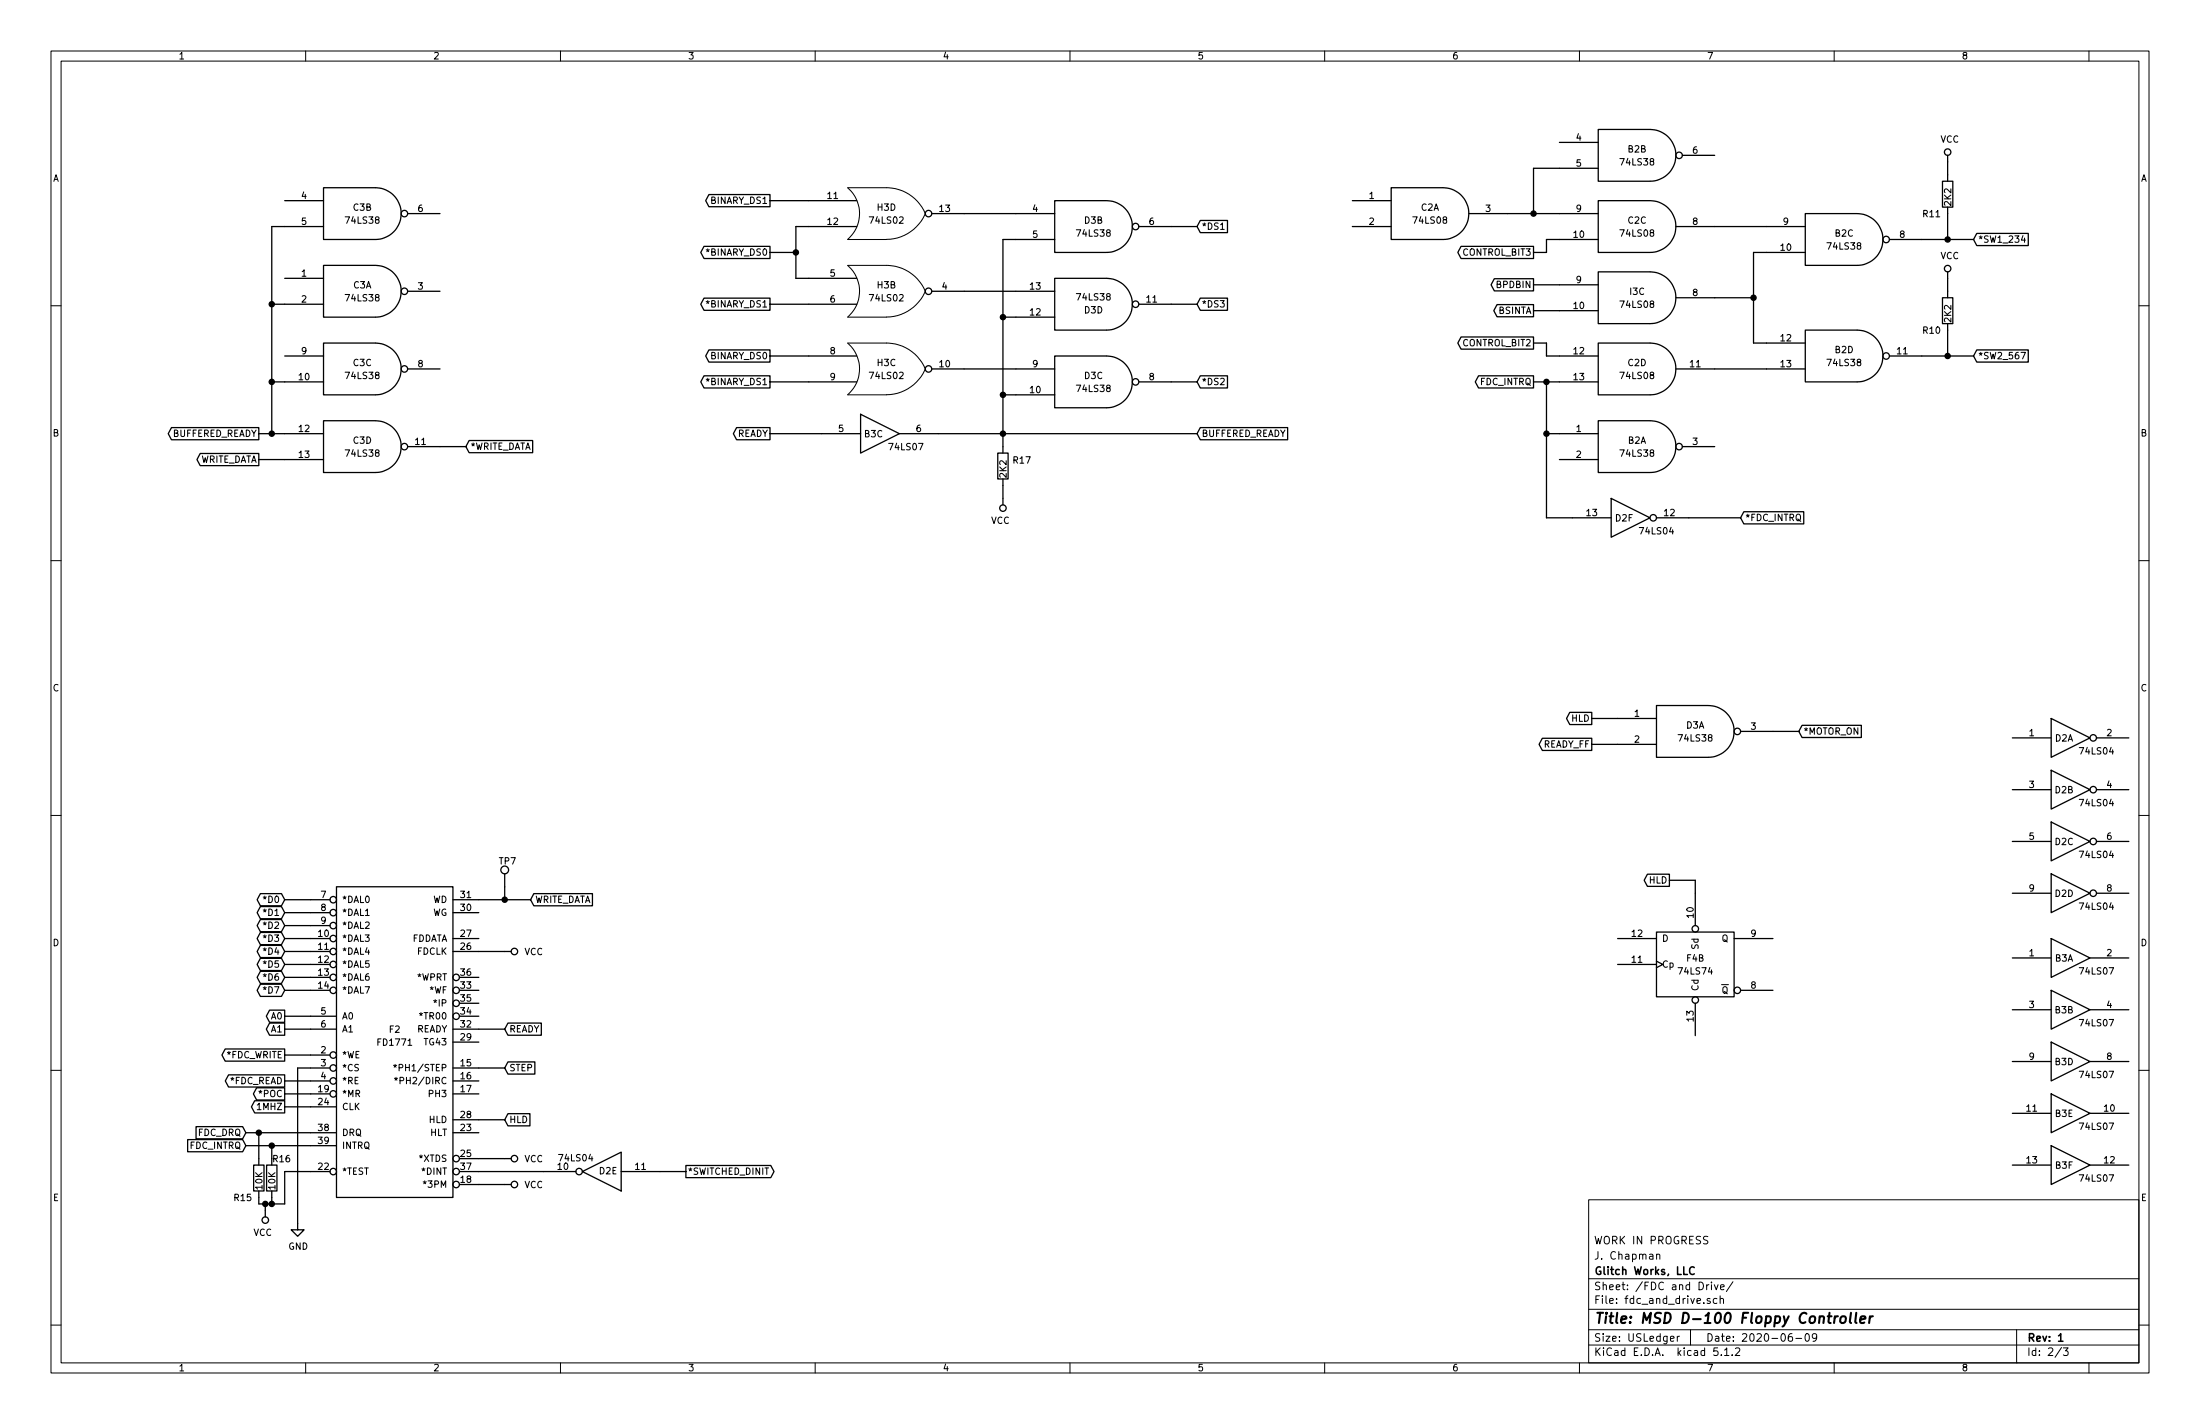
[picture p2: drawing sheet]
EESchema Schematic File Version 4
EELAYER 29 0
EELAYER END
$Descr USLedger 17000 11000
encoding utf-8
Sheet 2 3
Title "MSD D-100 Floppy Controller"
Date "2020-06-09"
Rev "1"
Comp "Glitch Works, LLC"
Comment1 "J. Chapman"
Comment2 "WORK IN PROGRESS"
Comment3 ""
Comment4 ""
$EndDescr
$Comp
L gw_7400:74LS08 C?
U 1 1
P 11050 1650
AR Path="/5F2F510A" Ref="C?"  Part="1" 
AR Path="/5F2E5C1D/5F2F510A" Ref="C2"  Part="1" 
F 0 "C2" H 11050 1700 50  0000 C CNN
F 1 "74LS08" H 11050 1600 50  0000 C CNN
F 2 "" H 11050 1650 50  0000 C CNN
F 3 "" H 11050 1650 50  0000 C CNN
	1    11050 1650
	1    0    0    -1  
$EndComp
$Comp
L gw_7400:74LS08 C?
U 3 1
P 12650 1750
AR Path="/5F2F5110" Ref="C?"  Part="3" 
AR Path="/5F2E5C1D/5F2F5110" Ref="C2"  Part="3" 
F 0 "C2" H 12650 1800 50  0000 C CNN
F 1 "74LS08" H 12650 1700 50  0000 C CNN
F 2 "" H 12650 1750 50  0000 C CNN
F 3 "" H 12650 1750 50  0000 C CNN
	3    12650 1750
	1    0    0    -1  
$EndComp
Text GLabel 11850 1950 0    50   Output ~ 0
CONTROL_BIT3
$Comp
L gw_7400:74LS38 B?
U 2 1
P 12650 1200
AR Path="/5F2F5118" Ref="B?"  Part="2" 
AR Path="/5F2E5C1D/5F2F5118" Ref="B2"  Part="2" 
F 0 "B2" H 12650 1250 50  0000 C CNN
F 1 "74LS38" H 12650 1150 50  0000 C CNN
F 2 "" H 12650 1200 50  0000 C CNN
F 3 "" H 12650 1200 50  0000 C CNN
	2    12650 1200
	1    0    0    -1  
$EndComp
$Comp
L gw_7400:74LS38 B?
U 3 1
P 14250 1850
AR Path="/5F2F511E" Ref="B?"  Part="3" 
AR Path="/5F2E5C1D/5F2F511E" Ref="B2"  Part="3" 
F 0 "B2" H 14250 1900 50  0000 C CNN
F 1 "74LS38" H 14250 1800 50  0000 C CNN
F 2 "" H 14250 1850 50  0000 C CNN
F 3 "" H 14250 1850 50  0000 C CNN
	3    14250 1850
	1    0    0    -1  
$EndComp
$Comp
L gw_7400:74LS38 B?
U 4 1
P 14250 2750
AR Path="/5F2F5124" Ref="B?"  Part="4" 
AR Path="/5F2E5C1D/5F2F5124" Ref="B2"  Part="4" 
F 0 "B2" H 14250 2800 50  0000 C CNN
F 1 "74LS38" H 14250 2700 50  0000 C CNN
F 2 "" H 14250 2750 50  0000 C CNN
F 3 "" H 14250 2750 50  0000 C CNN
	4    14250 2750
	1    0    0    -1  
$EndComp
Wire Wire Line
	13250 1750 13650 1750
$Comp
L Device:R R?
U 1 1
P 15050 1500
AR Path="/5F2F512B" Ref="R?"  Part="1" 
AR Path="/5F2E5C1D/5F2F512B" Ref="R11"  Part="1" 
F 0 "R11" H 14850 1350 50  0000 L CNN
F 1 "2K2" V 15050 1400 50  0000 L CNN
F 2 "" V 14980 1500 50  0001 C CNN
F 3 "~" H 15050 1500 50  0001 C CNN
	1    15050 1500
	1    0    0    -1  
$EndComp
$Comp
L power:VCC #PWR?
U 1 1
P 15050 1250
AR Path="/5F2F5131" Ref="#PWR?"  Part="1" 
AR Path="/5F2E5C1D/5F2F5131" Ref="#PWR0111"  Part="1" 
F 0 "#PWR0111" H 15050 1100 50  0001 C CNN
F 1 "VCC" H 15067 1426 50  0000 C CNN
F 2 "" H 15050 1250 50  0001 C CNN
F 3 "" H 15050 1250 50  0001 C CNN
	1    15050 1250
	1    0    0    -1  
$EndComp
Wire Wire Line
	15050 1250 15050 1350
Wire Wire Line
	14850 1850 15050 1850
Wire Wire Line
	15050 1850 15050 1650
Text GLabel 15250 1850 2    50   Input ~ 0
*SW1_234
Wire Wire Line
	15050 1850 15250 1850
Connection ~ 15050 1850
Wire Wire Line
	14850 2750 15050 2750
$Comp
L Device:R R?
U 1 1
P 15050 2400
AR Path="/5F2F513E" Ref="R?"  Part="1" 
AR Path="/5F2E5C1D/5F2F513E" Ref="R10"  Part="1" 
F 0 "R10" H 14850 2250 50  0000 L CNN
F 1 "2K2" V 15050 2300 50  0000 L CNN
F 2 "" V 14980 2400 50  0001 C CNN
F 3 "~" H 15050 2400 50  0001 C CNN
	1    15050 2400
	1    0    0    -1  
$EndComp
$Comp
L power:VCC #PWR?
U 1 1
P 15050 2150
AR Path="/5F2F5144" Ref="#PWR?"  Part="1" 
AR Path="/5F2E5C1D/5F2F5144" Ref="#PWR0112"  Part="1" 
F 0 "#PWR0112" H 15050 2000 50  0001 C CNN
F 1 "VCC" H 15067 2326 50  0000 C CNN
F 2 "" H 15050 2150 50  0001 C CNN
F 3 "" H 15050 2150 50  0001 C CNN
	1    15050 2150
	1    0    0    -1  
$EndComp
Wire Wire Line
	15050 2150 15050 2250
Wire Wire Line
	15050 2750 15050 2550
Connection ~ 15050 2750
Wire Wire Line
	15050 2750 15250 2750
Text GLabel 15250 2750 2    50   Input ~ 0
*SW2_567
Wire Wire Line
	13650 1950 13550 1950
Wire Wire Line
	13550 1950 13550 2300
Wire Wire Line
	13550 2650 13650 2650
$Comp
L gw_7400:74LS08 I?
U 3 1
P 12650 2300
AR Path="/5F2F5152" Ref="I?"  Part="3" 
AR Path="/5F2E5C1D/5F2F5152" Ref="I3"  Part="3" 
F 0 "I3" H 12650 2350 50  0000 C CNN
F 1 "74LS08" H 12650 2250 50  0000 C CNN
F 2 "" H 12650 2300 50  0000 C CNN
F 3 "" H 12650 2300 50  0000 C CNN
	3    12650 2300
	1    0    0    -1  
$EndComp
Wire Wire Line
	13250 2300 13550 2300
Connection ~ 13550 2300
Wire Wire Line
	13550 2300 13550 2650
Text GLabel 11850 2200 0    50   Output ~ 0
BPDBIN
Wire Wire Line
	11850 2200 12050 2200
Text GLabel 11850 2400 0    50   Output ~ 0
BSINTA
Wire Wire Line
	11850 2400 12050 2400
Wire Wire Line
	11650 1650 11850 1650
Wire Wire Line
	11850 1650 11850 1300
Wire Wire Line
	11850 1300 12050 1300
Connection ~ 11850 1650
Wire Wire Line
	11850 1650 12050 1650
$Comp
L gw_floppy_controllers:FD1771 F?
U 1 1
P 3050 8050
AR Path="/5F3018BD" Ref="F?"  Part="1" 
AR Path="/5F2E5C1D/5F3018BD" Ref="F2"  Part="1" 
F 0 "F2" H 3050 8150 50  0000 C CNN
F 1 "FD1771" H 3050 8050 50  0000 C CNN
F 2 "" H 3400 6800 50  0001 C CNN
F 3 "" H 3400 6800 50  0001 C CNN
	1    3050 8050
	1    0    0    -1  
$EndComp
$Comp
L power:VCC #PWR?
U 1 1
P 3900 8950
AR Path="/5F3018C3" Ref="#PWR?"  Part="1" 
AR Path="/5F2E5C1D/5F3018C3" Ref="#PWR0113"  Part="1" 
F 0 "#PWR0113" H 3900 8800 50  0001 C CNN
F 1 "VCC" V 3900 9100 50  0000 L CNN
F 2 "" H 3900 8950 50  0001 C CNN
F 3 "" H 3900 8950 50  0001 C CNN
	1    3900 8950
	0    1    1    0   
$EndComp
Wire Wire Line
	3900 8950 3700 8950
$Comp
L power:VCC #PWR?
U 1 1
P 3900 9150
AR Path="/5F3018CA" Ref="#PWR?"  Part="1" 
AR Path="/5F2E5C1D/5F3018CA" Ref="#PWR0114"  Part="1" 
F 0 "#PWR0114" H 3900 9000 50  0001 C CNN
F 1 "VCC" V 3900 9300 50  0000 L CNN
F 2 "" H 3900 9150 50  0001 C CNN
F 3 "" H 3900 9150 50  0001 C CNN
	1    3900 9150
	0    1    1    0   
$EndComp
Wire Wire Line
	3900 9150 3700 9150
Text GLabel 2200 7950 0    50   Output ~ 0
A1
Wire Wire Line
	2200 7950 2400 7950
Text GLabel 2200 7850 0    50   Output ~ 0
A0
Wire Wire Line
	2200 7850 2400 7850
$Comp
L power:GND #PWR?
U 1 1
P 2300 9450
AR Path="/5F3018D5" Ref="#PWR?"  Part="1" 
AR Path="/5F2E5C1D/5F3018D5" Ref="#PWR0115"  Part="1" 
F 0 "#PWR0115" H 2300 9200 50  0001 C CNN
F 1 "GND" H 2305 9274 50  0000 C CNN
F 2 "" H 2300 9450 50  0001 C CNN
F 3 "" H 2300 9450 50  0001 C CNN
	1    2300 9450
	1    0    0    -1  
$EndComp
Wire Wire Line
	2300 9450 2300 8250
Wire Wire Line
	2300 8250 2400 8250
$Comp
L power:VCC #PWR?
U 1 1
P 3900 7350
AR Path="/5F3018DD" Ref="#PWR?"  Part="1" 
AR Path="/5F2E5C1D/5F3018DD" Ref="#PWR0116"  Part="1" 
F 0 "#PWR0116" H 3900 7200 50  0001 C CNN
F 1 "VCC" V 3900 7500 50  0000 L CNN
F 2 "" H 3900 7350 50  0001 C CNN
F 3 "" H 3900 7350 50  0001 C CNN
	1    3900 7350
	0    1    1    0   
$EndComp
Text GLabel 2200 6950 0    50   BiDi ~ 0
*D0
Text GLabel 2200 7050 0    50   BiDi ~ 0
*D1
Text GLabel 2200 7150 0    50   BiDi ~ 0
*D2
Text GLabel 2200 7250 0    50   BiDi ~ 0
*D3
Text GLabel 2200 7350 0    50   BiDi ~ 0
*D4
Text GLabel 2200 7450 0    50   BiDi ~ 0
*D5
Text GLabel 2200 7550 0    50   BiDi ~ 0
*D6
Text GLabel 2200 7650 0    50   BiDi ~ 0
*D7
Wire Wire Line
	2200 7650 2400 7650
Wire Wire Line
	2400 7550 2200 7550
Wire Wire Line
	2200 7450 2400 7450
Wire Wire Line
	2400 7350 2200 7350
Wire Wire Line
	2200 7250 2400 7250
Wire Wire Line
	2400 7150 2200 7150
Wire Wire Line
	2200 7050 2400 7050
Wire Wire Line
	2400 6950 2200 6950
Text GLabel 1900 8750 0    50   Input ~ 0
FDC_DRQ
Text GLabel 1900 8850 0    50   Input ~ 0
FDC_INTRQ
Text GLabel 2200 8350 0    50   Output ~ 0
*FDC_READ
Wire Wire Line
	2400 8350 2200 8350
Text GLabel 2200 8150 0    50   Output ~ 0
*FDC_WRITE
Wire Wire Line
	2400 8150 2200 8150
$Comp
L gw_7400:74LS38 D?
U 1 1
P 13100 5650
AR Path="/5F33740C" Ref="D?"  Part="1" 
AR Path="/5F2E5C1D/5F33740C" Ref="D3"  Part="1" 
F 0 "D3" H 13100 5700 50  0000 C CNN
F 1 "74LS38" H 13100 5600 50  0000 C CNN
F 2 "" H 13100 5650 50  0000 C CNN
F 3 "" H 13100 5650 50  0000 C CNN
	1    13100 5650
	1    0    0    -1  
$EndComp
$Comp
L gw_7400:74LS38 D?
U 2 1
P 8450 1750
AR Path="/5F337412" Ref="D?"  Part="2" 
AR Path="/5F2E5C1D/5F337412" Ref="D3"  Part="2" 
F 0 "D3" H 8450 1800 50  0000 C CNN
F 1 "74LS38" H 8450 1700 50  0000 C CNN
F 2 "" H 8450 1750 50  0000 C CNN
F 3 "" H 8450 1750 50  0000 C CNN
	2    8450 1750
	1    0    0    -1  
$EndComp
$Comp
L gw_7400:74LS38 D?
U 3 1
P 8450 2950
AR Path="/5F337418" Ref="D?"  Part="3" 
AR Path="/5F2E5C1D/5F337418" Ref="D3"  Part="3" 
F 0 "D3" H 8450 3000 50  0000 C CNN
F 1 "74LS38" H 8450 2900 50  0000 C CNN
F 2 "" H 8450 2950 50  0000 C CNN
F 3 "" H 8450 2950 50  0000 C CNN
	3    8450 2950
	1    0    0    -1  
$EndComp
Text GLabel 9250 1750 2    50   Input ~ 0
*DS1
Wire Wire Line
	9050 1750 9250 1750
Wire Wire Line
	7850 1650 7450 1650
Wire Wire Line
	6250 2150 6150 2150
Wire Wire Line
	6150 1750 6250 1750
Text GLabel 5950 1550 0    50   Output ~ 0
BINARY_DS1
Wire Wire Line
	5950 1550 6250 1550
$Comp
L gw_7400:74LS38 D?
U 4 1
P 8450 2350
AR Path="/5F33741E" Ref="D?"  Part="4" 
AR Path="/5F2E5C1D/5F33741E" Ref="D3"  Part="4" 
F 0 "D3" H 8450 2400 50  0000 C CNN
F 1 "74LS38" H 8450 2300 50  0000 C CNN
F 2 "" H 8450 2350 50  0000 C CNN
F 3 "" H 8450 2350 50  0000 C CNN
	4    8450 2350
	1    0    0    1   
$EndComp
Wire Wire Line
	7450 2250 7850 2250
Text GLabel 5950 2350 0    50   Output ~ 0
*BINARY_DS1
Wire Wire Line
	5950 2350 6250 2350
Wire Wire Line
	7850 2450 7750 2450
Wire Wire Line
	7750 2450 7750 1850
Wire Wire Line
	7750 1850 7850 1850
Connection ~ 7750 2450
Text GLabel 9250 2950 2    50   Input ~ 0
*DS2
Wire Wire Line
	9050 2950 9250 2950
Text GLabel 9250 2350 2    50   Input ~ 0
*DS3
Wire Wire Line
	9050 2350 9250 2350
$Comp
L gw_7400:74LS07 B3
U 1 1
P 16000 7400
F 0 "B3" H 15950 7400 50  0000 C CNN
F 1 "74LS07" H 16200 7300 50  0000 C CNN
F 2 "" H 16000 7400 50  0000 C CNN
F 3 "" H 16000 7400 50  0000 C CNN
	1    16000 7400
	1    0    0    -1  
$EndComp
$Comp
L gw_7400:74LS07 B3
U 2 1
P 16000 7800
F 0 "B3" H 15950 7800 50  0000 C CNN
F 1 "74LS07" H 16200 7700 50  0000 C CNN
F 2 "" H 16000 7800 50  0000 C CNN
F 3 "" H 16000 7800 50  0000 C CNN
	2    16000 7800
	1    0    0    -1  
$EndComp
$Comp
L gw_7400:74LS07 B3
U 3 1
P 6800 3350
F 0 "B3" H 6750 3350 50  0000 C CNN
F 1 "74LS07" H 7000 3250 50  0000 C CNN
F 2 "" H 6800 3350 50  0000 C CNN
F 3 "" H 6800 3350 50  0000 C CNN
	3    6800 3350
	1    0    0    -1  
$EndComp
$Comp
L gw_7400:74LS07 B3
U 4 1
P 16000 8200
F 0 "B3" H 15950 8200 50  0000 C CNN
F 1 "74LS07" H 16200 8100 50  0000 C CNN
F 2 "" H 16000 8200 50  0000 C CNN
F 3 "" H 16000 8200 50  0000 C CNN
	4    16000 8200
	1    0    0    -1  
$EndComp
$Comp
L gw_7400:74LS07 B3
U 5 1
P 16000 8600
F 0 "B3" H 15950 8600 50  0000 C CNN
F 1 "74LS07" H 16200 8500 50  0000 C CNN
F 2 "" H 16000 8600 50  0000 C CNN
F 3 "" H 16000 8600 50  0000 C CNN
	5    16000 8600
	1    0    0    -1  
$EndComp
$Comp
L gw_7400:74LS07 B3
U 6 1
P 16000 9000
F 0 "B3" H 15950 9000 50  0000 C CNN
F 1 "74LS07" H 16200 8900 50  0000 C CNN
F 2 "" H 16000 9000 50  0000 C CNN
F 3 "" H 16000 9000 50  0000 C CNN
	6    16000 9000
	1    0    0    -1  
$EndComp
Text GLabel 5950 3350 0    50   Output ~ 0
READY
$Comp
L gw_7400:74LS02 H?
U 3 1
P 6850 2850
AR Path="/5F3725E7" Ref="H?"  Part="3" 
AR Path="/5F2E5C1D/5F3725E7" Ref="H3"  Part="3" 
F 0 "H3" H 6850 2900 50  0000 C CNN
F 1 "74LS02" H 6850 2800 50  0000 C CNN
F 2 "" H 6850 2850 50  0000 C CNN
F 3 "" H 6850 2850 50  0000 C CNN
	3    6850 2850
	1    0    0    -1  
$EndComp
$Comp
L gw_7400:74LS02 H?
U 2 1
P 6850 2250
AR Path="/5F337426" Ref="H?"  Part="2" 
AR Path="/5F2E5C1D/5F337426" Ref="H3"  Part="2" 
F 0 "H3" H 6850 2300 50  0000 C CNN
F 1 "74LS02" H 6850 2200 50  0000 C CNN
F 2 "" H 6850 2250 50  0000 C CNN
F 3 "" H 6850 2250 50  0000 C CNN
	2    6850 2250
	1    0    0    -1  
$EndComp
$Comp
L gw_7400:74LS02 H?
U 4 1
P 6850 1650
AR Path="/5F33742C" Ref="H?"  Part="4" 
AR Path="/5F2E5C1D/5F33742C" Ref="H3"  Part="4" 
F 0 "H3" H 6850 1700 50  0000 C CNN
F 1 "74LS02" H 6850 1600 50  0000 C CNN
F 2 "" H 6850 1650 50  0000 C CNN
F 3 "" H 6850 1650 50  0000 C CNN
	4    6850 1650
	1    0    0    -1  
$EndComp
Wire Wire Line
	7750 3050 7850 3050
Wire Wire Line
	7750 2450 7750 3050
Wire Wire Line
	7850 2850 7450 2850
Wire Wire Line
	7250 3350 7750 3350
Connection ~ 7750 3050
Text GLabel 5950 2950 0    50   Output ~ 0
*BINARY_DS1
Wire Wire Line
	5950 2950 6250 2950
Connection ~ 6150 1950
Wire Wire Line
	6150 1950 6150 1750
Wire Wire Line
	6150 2150 6150 1950
Wire Wire Line
	5950 1950 6150 1950
Text GLabel 5950 1950 0    50   Output ~ 0
*BINARY_DS0
Text GLabel 5950 2750 0    50   Output ~ 0
BINARY_DS0
Wire Wire Line
	5950 2750 6250 2750
Text GLabel 3900 7950 2    50   Input ~ 0
READY
Text GLabel 2200 8550 0    50   Output ~ 0
1MHZ
Wire Wire Line
	2200 8550 2400 8550
Text GLabel 3900 8250 2    50   Input ~ 0
STEP
$Comp
L Device:R R15
U 1 1
P 2000 9100
F 0 "R15" H 1800 8950 50  0000 L CNN
F 1 "10K" V 2000 9000 50  0000 L CNN
F 2 "" V 1930 9100 50  0001 C CNN
F 3 "~" H 2000 9100 50  0001 C CNN
	1    2000 9100
	1    0    0    -1  
$EndComp
$Comp
L Device:R R16
U 1 1
P 2100 9100
F 0 "R16" H 2100 9250 50  0000 L CNN
F 1 "10K" V 2100 9000 50  0000 L CNN
F 2 "" V 2030 9100 50  0001 C CNN
F 3 "~" H 2100 9100 50  0001 C CNN
	1    2100 9100
	1    0    0    -1  
$EndComp
Wire Wire Line
	2100 8950 2100 8850
Wire Wire Line
	2100 8850 2400 8850
Wire Wire Line
	2000 8950 2000 8750
Wire Wire Line
	2000 8750 2400 8750
Wire Wire Line
	1900 8750 2000 8750
Connection ~ 2000 8750
Wire Wire Line
	2100 8850 1900 8850
Connection ~ 2100 8850
$Comp
L power:VCC #PWR0117
U 1 1
P 2050 9350
F 0 "#PWR0117" H 2050 9200 50  0001 C CNN
F 1 "VCC" H 2068 9526 50  0000 C CNN
F 2 "" H 2050 9350 50  0001 C CNN
F 3 "" H 2050 9350 50  0001 C CNN
	1    2050 9350
	-1   0    0    1   
$EndComp
Wire Wire Line
	2000 9250 2000 9300
Wire Wire Line
	2000 9300 2050 9300
Wire Wire Line
	2050 9300 2050 9350
Wire Wire Line
	2050 9300 2100 9300
Wire Wire Line
	2100 9300 2100 9250
Connection ~ 2050 9300
Wire Wire Line
	5950 3350 6350 3350
Wire Wire Line
	7750 3350 7750 3050
$Comp
L gw_7400:74LS08 C?
U 4 1
P 12650 2850
AR Path="/5F6E5BC2" Ref="C?"  Part="4" 
AR Path="/5F2E5C1D/5F6E5BC2" Ref="C2"  Part="4" 
F 0 "C2" H 12650 2900 50  0000 C CNN
F 1 "74LS08" H 12650 2800 50  0000 C CNN
F 2 "" H 12650 2850 50  0000 C CNN
F 3 "" H 12650 2850 50  0000 C CNN
	4    12650 2850
	1    0    0    -1  
$EndComp
Text GLabel 11850 2650 0    50   Output ~ 0
CONTROL_BIT2
Wire Wire Line
	13250 2850 13650 2850
$Comp
L gw_7400:74LS38 B?
U 1 1
P 12650 3450
AR Path="/5F6F7681" Ref="B?"  Part="1" 
AR Path="/5F2E5C1D/5F6F7681" Ref="B2"  Part="1" 
F 0 "B2" H 12650 3500 50  0000 C CNN
F 1 "74LS38" H 12650 3400 50  0000 C CNN
F 2 "" H 12650 3450 50  0000 C CNN
F 3 "" H 12650 3450 50  0000 C CNN
	1    12650 3450
	1    0    0    -1  
$EndComp
Wire Wire Line
	11850 2650 11950 2650
Wire Wire Line
	11950 2650 11950 2750
Wire Wire Line
	11950 2750 12050 2750
Wire Wire Line
	12050 2950 11950 2950
Wire Wire Line
	11950 2950 11950 3350
Wire Wire Line
	11950 3350 12050 3350
$Comp
L gw_7400:74LS04 D2
U 1 1
P 16000 5700
F 0 "D2" H 15950 5700 50  0000 C CNN
F 1 "74LS04" H 16200 5600 50  0000 C CNN
F 2 "" H 16000 5700 50  0000 C CNN
F 3 "" H 16000 5700 50  0000 C CNN
	1    16000 5700
	1    0    0    -1  
$EndComp
$Comp
L gw_7400:74LS04 D2
U 2 1
P 16000 6100
F 0 "D2" H 15950 6100 50  0000 C CNN
F 1 "74LS04" H 16200 6000 50  0000 C CNN
F 2 "" H 16000 6100 50  0000 C CNN
F 3 "" H 16000 6100 50  0000 C CNN
	2    16000 6100
	1    0    0    -1  
$EndComp
$Comp
L gw_7400:74LS04 D2
U 3 1
P 16000 6500
F 0 "D2" H 15950 6500 50  0000 C CNN
F 1 "74LS04" H 16200 6400 50  0000 C CNN
F 2 "" H 16000 6500 50  0000 C CNN
F 3 "" H 16000 6500 50  0000 C CNN
	3    16000 6500
	1    0    0    -1  
$EndComp
$Comp
L gw_7400:74LS04 D2
U 4 1
P 16000 6900
F 0 "D2" H 15950 6900 50  0000 C CNN
F 1 "74LS04" H 16200 6800 50  0000 C CNN
F 2 "" H 16000 6900 50  0000 C CNN
F 3 "" H 16000 6900 50  0000 C CNN
	4    16000 6900
	1    0    0    -1  
$EndComp
$Comp
L gw_7400:74LS04 D2
U 5 1
P 4650 9050
F 0 "D2" H 4600 9050 50  0000 C CNN
F 1 "74LS04" H 4850 8950 50  0000 C CNN
F 2 "" H 4650 9050 50  0000 C CNN
F 3 "" H 4650 9050 50  0000 C CNN
	5    4650 9050
	-1   0    0    1   
$EndComp
$Comp
L gw_7400:74LS04 D2
U 6 1
P 12600 4000
F 0 "D2" H 12550 4000 50  0000 C CNN
F 1 "74LS04" H 12800 3900 50  0000 C CNN
F 2 "" H 12600 4000 50  0000 C CNN
F 3 "" H 12600 4000 50  0000 C CNN
	6    12600 4000
	1    0    0    -1  
$EndComp
Wire Wire Line
	11950 3350 11950 4000
Wire Wire Line
	11950 4000 12150 4000
Connection ~ 11950 3350
Text GLabel 11850 2950 0    50   Output ~ 0
FDC_INTRQ
Wire Wire Line
	11850 2950 11950 2950
Connection ~ 11950 2950
Text GLabel 13450 4000 2    50   Input ~ 0
*FDC_INTRQ
Wire Wire Line
	13450 4000 13050 4000
Wire Wire Line
	11850 1950 11950 1950
Wire Wire Line
	11950 1950 11950 1850
Wire Wire Line
	11950 1850 12050 1850
Text GLabel 5300 9050 2    50   Output ~ 0
*SWITCHED_DINIT
Wire Wire Line
	5300 9050 5100 9050
Wire Wire Line
	3700 9050 4200 9050
Wire Wire Line
	2100 9300 2200 9300
Wire Wire Line
	2200 9300 2200 9050
Wire Wire Line
	2200 9050 2400 9050
Connection ~ 2100 9300
Text GLabel 2200 8450 0    50   Output ~ 0
*POC
Wire Wire Line
	2200 8450 2400 8450
$Comp
L Connector:TestPoint TP7
U 1 1
P 3900 6850
F 0 "TP7" H 3850 7050 50  0000 L CNN
F 1 "TestPoint" H 3960 6876 50  0001 L CNN
F 2 "" H 4100 6850 50  0001 C CNN
F 3 "~" H 4100 6850 50  0001 C CNN
	1    3900 6850
	1    0    0    -1  
$EndComp
Wire Wire Line
	3700 6950 3900 6950
Wire Wire Line
	3900 6950 3900 6850
$Comp
L gw_7400:74LS38 C3
U 1 1
P 2800 2250
F 0 "C3" H 2800 2300 50  0000 C CNN
F 1 "74LS38" H 2800 2200 50  0000 C CNN
F 2 "" H 2800 2250 50  0000 C CNN
F 3 "" H 2800 2250 50  0000 C CNN
	1    2800 2250
	1    0    0    -1  
$EndComp
$Comp
L gw_7400:74LS38 C3
U 2 1
P 2800 1650
F 0 "C3" H 2800 1700 50  0000 C CNN
F 1 "74LS38" H 2800 1600 50  0000 C CNN
F 2 "" H 2800 1650 50  0000 C CNN
F 3 "" H 2800 1650 50  0000 C CNN
	2    2800 1650
	1    0    0    -1  
$EndComp
$Comp
L gw_7400:74LS38 C3
U 3 1
P 2800 2850
F 0 "C3" H 2800 2900 50  0000 C CNN
F 1 "74LS38" H 2800 2800 50  0000 C CNN
F 2 "" H 2800 2850 50  0000 C CNN
F 3 "" H 2800 2850 50  0000 C CNN
	3    2800 2850
	1    0    0    -1  
$EndComp
$Comp
L gw_7400:74LS38 C3
U 4 1
P 2800 3450
F 0 "C3" H 2800 3500 50  0000 C CNN
F 1 "74LS38" H 2800 3400 50  0000 C CNN
F 2 "" H 2800 3450 50  0000 C CNN
F 3 "" H 2800 3450 50  0000 C CNN
	4    2800 3450
	1    0    0    -1  
$EndComp
Text GLabel 4100 6950 2    50   Input ~ 0
WRITE_DATA
Wire Wire Line
	3900 6950 4100 6950
Connection ~ 3900 6950
Text GLabel 2000 3550 0    50   Output ~ 0
WRITE_DATA
Wire Wire Line
	2200 3550 2000 3550
Text GLabel 3600 3450 2    50   Input ~ 0
*WRITE_DATA
Wire Wire Line
	3400 3450 3600 3450
Wire Wire Line
	2200 2950 2100 2950
Wire Wire Line
	2100 2950 2100 3350
Wire Wire Line
	2100 3350 2200 3350
Wire Wire Line
	2100 2950 2100 2350
Wire Wire Line
	2100 2350 2200 2350
Connection ~ 2100 2950
Wire Wire Line
	2200 1750 2100 1750
Wire Wire Line
	2100 1750 2100 2350
Connection ~ 2100 2350
Text GLabel 9250 3350 2    50   Input ~ 0
BUFFERED_READY
Wire Wire Line
	9250 3350 7750 3350
Connection ~ 7750 3350
Text GLabel 2000 3350 0    50   Output ~ 0
BUFFERED_READY
Wire Wire Line
	2000 3350 2100 3350
Connection ~ 2100 3350
$Comp
L Device:R R17
U 1 1
P 7750 3600
F 0 "R17" H 7820 3647 50  0000 L CNN
F 1 "2K2" V 7750 3500 50  0000 L CNN
F 2 "" V 7680 3600 50  0001 C CNN
F 3 "~" H 7750 3600 50  0001 C CNN
	1    7750 3600
	1    0    0    -1  
$EndComp
$Comp
L power:VCC #PWR?
U 1 1
P 7750 3850
F 0 "#PWR?" H 7750 3700 50  0001 C CNN
F 1 "VCC" H 7768 4026 50  0000 C CNN
F 2 "" H 7750 3850 50  0001 C CNN
F 3 "" H 7750 3850 50  0001 C CNN
	1    7750 3850
	-1   0    0    1   
$EndComp
Wire Wire Line
	7750 3750 7750 3850
Wire Wire Line
	7750 3450 7750 3350
$Comp
L gw_7400:74LS74 F?
U 2 1
P 13100 7450
AR Path="/5F7F99A9" Ref="F?"  Part="2" 
AR Path="/5F2E5C1D/5F7F99A9" Ref="F4"  Part="2" 
F 0 "F4" H 13100 7500 50  0000 C CNN
F 1 "74LS74" H 13100 7400 50  0000 C CNN
F 2 "" H 13100 7450 50  0000 C CNN
F 3 "74xx/74hc_hct74.pdf" H 13100 8092 50  0001 C CNN
	2    13100 7450
	1    0    0    -1  
$EndComp
Text GLabel 3900 8650 2    50   Input ~ 0
HLD
Wire Wire Line
	3700 7950 3900 7950
Wire Wire Line
	3700 8250 3900 8250
Wire Wire Line
	3900 7350 3700 7350
Wire Wire Line
	3700 8650 3900 8650
Text GLabel 12900 6800 0    50   Output ~ 0
HLD
Wire Wire Line
	12900 6800 13100 6800
Wire Wire Line
	13100 6800 13100 6900
Text GLabel 13900 5650 2    50   Input ~ 0
*MOTOR_ON
Wire Wire Line
	13700 5650 13900 5650
Text GLabel 12300 5750 0    50   Output ~ 0
READY_FF
Wire Wire Line
	12300 5750 12500 5750
Text GLabel 12300 5550 0    50   Output ~ 0
HLD
Wire Wire Line
	12300 5550 12500 5550
$EndSCHEMATC
